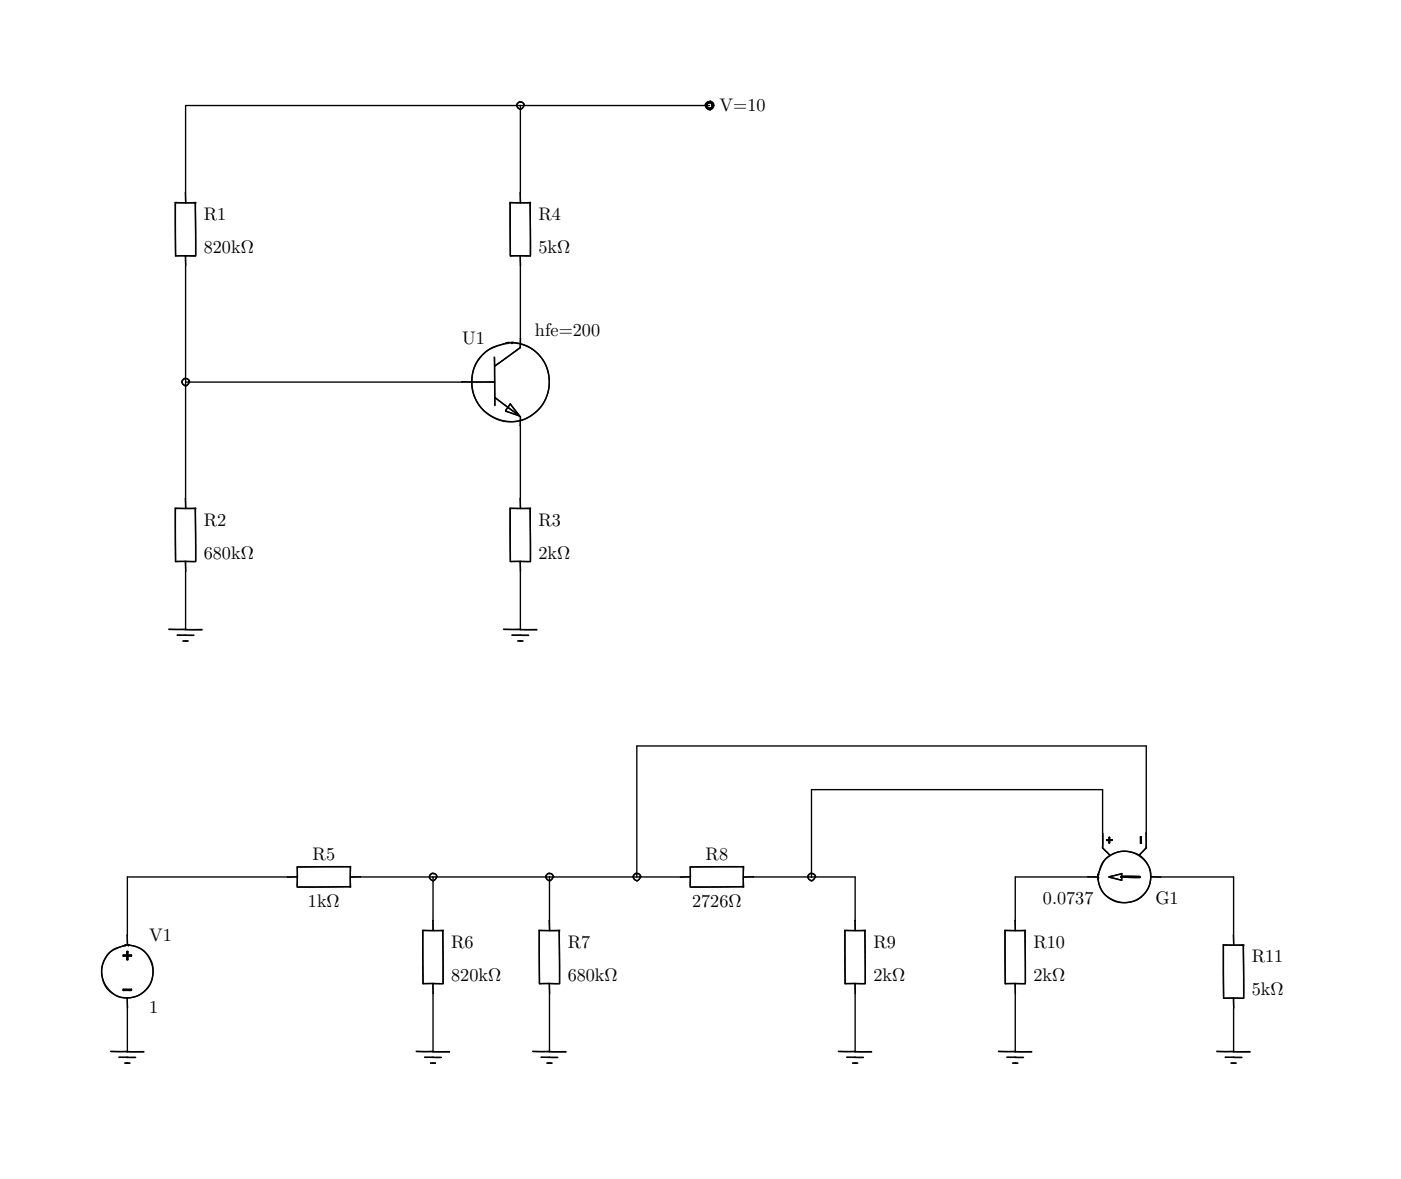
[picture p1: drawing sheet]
Version 4.1
SHEET 1 1476 852
WIRE 624 -208 256 -208
WIRE 832 -208 624 -208
WIRE 256 -112 256 -208
WIRE 624 -112 624 -208
WIRE 624 48 624 -32
WIRE 256 96 256 -32
WIRE 560 96 256 96
WIRE 256 224 256 96
WIRE 624 224 624 144
WIRE 256 368 256 304
WIRE 624 368 624 304
WIRE 1312 496 752 496
WIRE 1264 544 944 544
WIRE 1264 592 1264 544
WIRE 1312 592 1312 496
WIRE 368 640 192 640
WIRE 528 640 448 640
WIRE 656 640 528 640
WIRE 752 640 752 496
WIRE 752 640 656 640
WIRE 800 640 752 640
WIRE 944 640 944 544
WIRE 944 640 880 640
WIRE 992 640 944 640
WIRE 1248 640 1168 640
WIRE 1408 640 1328 640
WIRE 528 688 528 640
WIRE 656 688 656 640
WIRE 992 688 992 640
WIRE 1168 688 1168 640
WIRE 192 704 192 640
WIRE 1408 704 1408 640
WIRE 192 832 192 784
WIRE 528 832 528 768
WIRE 656 832 656 768
WIRE 992 832 992 768
WIRE 1168 832 1168 768
WIRE 1408 832 1408 784
FLAG 256 368 0
FLAG 624 368 0
FLAG 192 832 0
FLAG 992 832 0
FLAG 656 832 0
FLAG 528 832 0
FLAG 1168 832 0
FLAG 1408 832 0
SYMBOL res 240 -128 R0
SYMATTR InstName R1
SYMATTR Value 820k
SYMBOL res 240 208 R0
SYMATTR InstName R2
SYMATTR Value 680k
SYMBOL NPN_ideal 560 48 R0
SYMATTR Value hfe=200
SYMATTR InstName U1
SYMBOL res 608 208 R0
SYMATTR InstName R3
SYMATTR Value 2k
SYMBOL res 608 -128 R0
SYMATTR InstName R4
SYMATTR Value 5k
SYMBOL Vcc 816 -224 R0
SYMATTR Value V=10
SYMATTR InstName U2
SYMBOL voltage 192 688 R0
WINDOW 123 0 0 Left 0
WINDOW 39 0 0 Left 0
SYMATTR InstName V1
SYMATTR Value 1
SYMBOL res 464 624 R90
WINDOW 0 3 56 VBottom 2
WINDOW 3 27 56 VTop 2
SYMATTR InstName R5
SYMATTR Value 1k
SYMBOL res 512 672 R0
SYMATTR InstName R6
SYMATTR Value 820k
SYMBOL res 640 672 R0
SYMATTR InstName R7
SYMATTR Value 680k
SYMBOL res 896 624 R90
WINDOW 0 3 56 VBottom 2
WINDOW 3 27 56 VTop 2
SYMATTR InstName R8
SYMATTR Value 2726
SYMBOL res 976 672 R0
SYMATTR InstName R9
SYMATTR Value 2k
SYMBOL g 1232 640 M90
SYMATTR InstName G1
SYMATTR Value 0.0737
SYMBOL res 1152 672 R0
SYMATTR InstName R10
SYMATTR Value 2k
SYMBOL res 1392 688 R0
SYMATTR InstName R11
SYMATTR Value 5k
TEXT 816 264 Left 2 !.op
